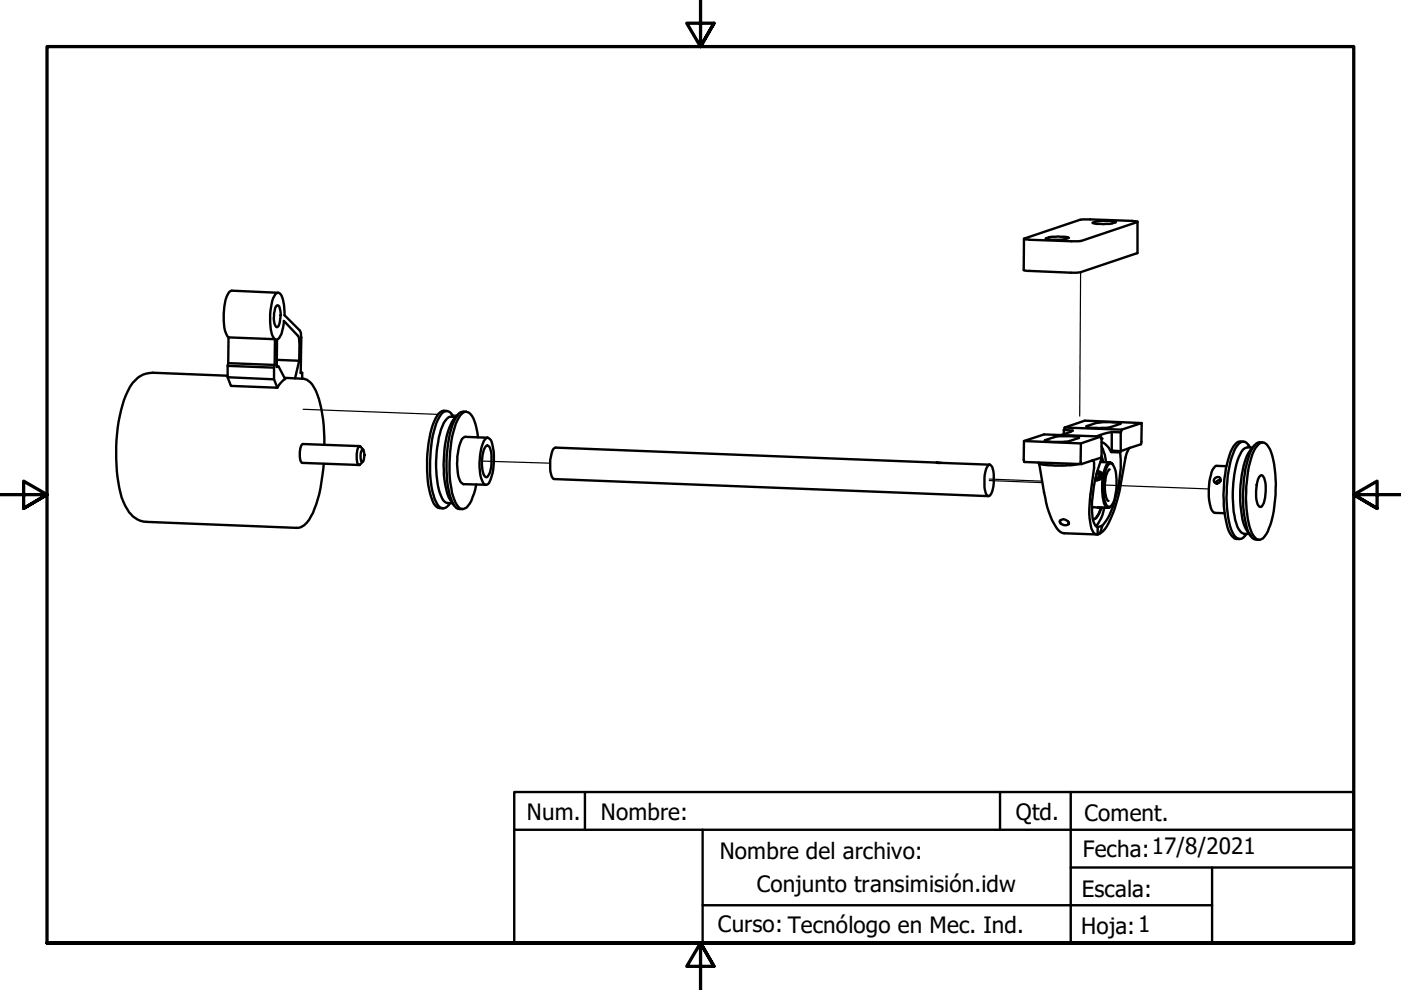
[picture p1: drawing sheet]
<svg xmlns="http://www.w3.org/2000/svg" width="297mm" height="210mm" viewBox="0 0 297 210" stroke-linecap="round" stroke-linejoin="round" font-family="sans-serif">
<!-- layer: Tweak Trail (ISO) -->
<path d="M229.1 57.7l-.2 30.5M64.3 86.8l28.5 1.1M95.9 88h1.1M102.2 97.8l14.4 .4M209.7 101.9l11.3 .4M209.7 101.6l11.3 .4M234.3 102.8l22 .9" fill="none" stroke="#000" stroke-width=".25"/>
<!-- layer: Visible (ISO) -->
<g fill="none" stroke="#000" stroke-width=".51">
<path d="M217.1 50.6l11.9-4 2.1-.1 10.1 .5-12 4.1-2.1 .1-8.9-.4zM221.7 50.6a8.3 8.3 0 0 1 4.9-.1 9.9 9.9 0 0 1-4.9 .1zM231.6 47.2a9.9 9.9 0 0 1 5-.1 8.3 8.3 0 0 1-5 .1zM241.2 47l-.1 6.7-12.1 4.1h-1.9l-10-.5v-6.7M48.3 79.7l-15.9-.7a5.7 5.7 0 0 0-5.3 3.9 34.7 34.7 0 0 0-2.2 18.1 14 14 0 0 0 2.8 8l.4 .4a4.7 4.7 0 0 0 3 1.3l31.8 1.2a3.5 3.5 0 0 0 3-2.4 26.4 26.4 0 0 0 2.6-9.8l.1-1.4M48.3 80l9.8 .4M48.3 77.6l9.8 .3M48.4 77l9.8 .4M48.5 71.5l-.2 8.5 .7 1.8 9.8 .4M48.5 71.5l9.8 .4M58.3 71.9a6.2 6.2 0 0 1-1-4.4 10.3 10.3 0 0 1 1.1-5.1 .77 .77 0 0 1 .8-.3 .77 .77 0 0 1 .6 .7l.4 1.8 .1 2.2 3.3 3.3 .2 .4 .1 1-.1 7.6 .3-.1-.1 1.3M58.3 71.9l-.2 8.5 .7 1.8"/>
<path d="M58.7 77.7h.4M58.7 76.3l4.7 .2 .1-3.8-.2-1.3-3.1-3.4-.5 2.8a1.83 1.83 0 0 1-1 1.2v5.8l.4-.1 1.4 2.7-.9 .7-.8 1.1M58.7 64.7h.2a3.5 3.5 0 0 1 .5 3.2l-.1 .5a1.07 1.07 0 0 1-.6 1l-.2-.1a4.7 4.7 0 0 1 .1-4.4zM59 62.1l-9.9-.5a2.34 2.34 0 0 0-1.3 2 14.9 14.9 0 0 0 .1 7l.6 .9M63.4 76.5l-.9 3.7M63.8 79h.3M60.3 80.1l3.8 .2a3.1 3.1 0 0 1 2.5 1.9 25.6 25.6 0 0 1 2.2 12.1M76.3 94.6l-12.1-.5a2.95 2.95 0 0 0-.6 2.7l.1 .8 .4 .5 12 .5M76.7 95.4l.1-.1a1.77 1.77 0 0 1 .4 2l-.4 .7a1.58 1.58 0 0 1-.3-1.7zM77 95.3l-.7-.7a1.67 1.67 0 0 0-.7 1.7l.1 1.5a.72 .72 0 0 0 .5 .8l.7-.7M94.7 87.2a2.02 2.02 0 0 0-2.3 1.4 26.5 26.5 0 0 0-.7 17.5 2.03 2.03 0 0 0 2.2 1.7M96.1 88.4a1.75 1.75 0 0 0-1.6-1.2 3.8 3.8 0 0 0-2 2.5 28.9 28.9 0 0 0-.4 16.1l.4 .6a1.48 1.48 0 0 0 2.2 1.1l.7-.8"/>
<path d="M96.7 88.4h-1.1a2.61 2.61 0 0 0-1.8 2 23.6 23.6 0 0 0-.3 14.7 2.02 2.02 0 0 0 2.4 1.6M97 88a10.5 10.5 0 0 0-2.6 6.3 22.3 22.3 0 0 0 .8 11.3l1.1 1.6M98.9 87.3a2 2 0 0 0-2.4 1.5 26 26 0 0 0-1.7 13.2 10.5 10.5 0 0 0 1.9 5.7l.3 .2h1M101.3 92.7l-.5-2.7a3 3 0 0 0-2.1-2.7 3.6 3.6 0 0 0-2.1 2.5 30 30 0 0 0-.5 15.5l.5 1.3a1.82 1.82 0 0 0 1.6 1.3 3.4 3.4 0 0 0 2-2.5l.8-2.7M102.9 93.1l.2-.2a1.24 1.24 0 0 1 1.3 1.4 13.4 13.4 0 0 1-.7 8.1 .74 .74 0 0 1-.8 .4 .74 .74 0 0 1-.6-.7 11.9 11.9 0 0 1 .6-9zM102.9 94.7l.4-.2a.9 .9 0 0 1 .7 .9 8.3 8.3 0 0 1-.5 5.5l-.4 .3a2.05 2.05 0 0 1-.9-2 7.4 7.4 0 0 1 .7-4.5zM103.4 92.8l-4.8-.2a1.69 1.69 0 0 0-1.1 1.5 12.3 12.3 0 0 0 .1 8l.6 .6 4.8 .1M198.6 98.1l-80.8-3.2a1.33 1.33 0 0 0-.9 1.5 6.9 6.9 0 0 0 .4 5.1l92.2 3.7M199.5 98.1h-.9l11.3 .4M209.6 98.6a.58 .58 0 0 1 .8 .4 9 9 0 0 1-.4 5.9l-.2 .2a.58 .58 0 0 1-.8-.4 9.1 9.1 0 0 1 .4-5.9zM217.1 93.5l12.1 .5M220.2 98.1v.1a11.1 11.1 0 0 0 4.8 .5h2l1.7-.3"/>
<path d="M220.3 98.3l1.1 6.1a17.1 17.1 0 0 0 3.1 8.1l.7 .5 .4 .1 7 .2M221.5 93.4l2.6-.8 2-.1a3.9 3.9 0 0 1 2.7 .3l-2.6 .8-3.1 .1-1.2-.1zM225.6 91.2l1.9 .1-2.5 .9M225.6 91.2v.9M225.7 90.6l-.1 .6M225.7 90.6l12.1 .5M230.3 90.4l2-.7 1.5-.2 2.7 .1 1.1 .2-2.3 .8-1.7 .1a6.2 6.2 0 0 1-3.3-.3zM231.6 97.6l2-.6a28.2 28.2 0 0 0-1.8 13.4 1.69 1.69 0 0 0 .9 1.3l.1 1.6M232.7 100a.93 .93 0 0 1 .8 1.1 .93 .93 0 0 1-1.3 .7M232.7 99.9a.98 .98 0 0 1 1 1.1 .98 .98 0 0 1-1.3 .8h-.2M233.3 98h2M233.4 92.6l-12-.5-4.3 1.4-.1 4 .2 .5 12 .4"/>
<path d="M233.4 92.6l.2 .4v4M233.4 92.6l-4.2 1.4v4.3l2.4-.7M233.6 96.7l.3 1.3M233.6 93.8a3.3 3.3 0 0 1 2 2.1M233.6 94.7l.7 1.7 .2 1.6M233.6 96.9l.2 1.1M235.2 98.3h.3a.98 .98 0 0 1 .8 .9 11.5 11.5 0 0 1-.5 7.7 .66 .66 0 0 1-1 .4 7.6 7.6 0 0 1-.9-4.7 6.4 6.4 0 0 1 1.3-4.3zM235.3 99.5h-.2a7.3 7.3 0 0 0-.7 5.5 1.37 1.37 0 0 0 .6 1.2M235.7 91.6l-3.3 1M235.7 91.6v3.9l-.1 .4h1.9M235.7 95.5l1.9 .2-.1 .2M235.7 91.6l1.9 .1"/>
<path d="M236 98.5a.72 .72 0 0 0-.8-.5 .72 .72 0 0 0-.6 .6 12.4 12.4 0 0 0-.3 8.5 .72 .72 0 0 0 .6 .6 .72 .72 0 0 0 .7-.4M237.5 95.9a25.4 25.4 0 0 1-3.1 14.6 2.99 2.99 0 0 0-1 2l-.3 .7M237.6 91.7v4l1.9-.7M237.8 91.1l-.2 .6M237.8 91.1l4.3-1.4-.1 4.3-.1 .2-2.4 .8M239.5 95l-.6 1-.3 1a59.7 59.7 0 0 1-1.7 9.1 17.5 17.5 0 0 1-3 6.5l-1 .7a.93 .93 0 0 1-1.3-.7 13.4 13.4 0 0 1-.5-6.6l.9-6.8v-1.2l-.2-.4h-.2M242.1 89.7l-12.1-.5-4.3 1.4M260 98.8h-2a1.51 1.51 0 0 0-1.1 1.4 13.4 13.4 0 0 0 0 8l.5 .5h.2l2.1 .1M263.6 93.6a2 2 0 0 0-2.4 1.6 27.4 27.4 0 0 0-.7 17.4l.4 .6a1.87 1.87 0 0 0 1.9 1.1M265 94.8a1.94 1.94 0 0 0-1.6-1.2 3.8 3.8 0 0 0-2 2.6 28.9 28.9 0 0 0-.4 16.1 2.32 2.32 0 0 0 2 2 2.26 2.26 0 0 0 1.4-1.1M265.6 94.9a2.01 2.01 0 0 0-2.6 1.4 24.4 24.4 0 0 0-1.4 12.2l.3 1.7 .7 1.9a1.87 1.87 0 0 0 2.3 1.1M265.9 94.5a10.5 10.5 0 0 0-2.6 6.2 24.2 24.2 0 0 0 .5 10.8l1.4 2.1"/>
<path d="M266.9 94.1a1.23 1.23 0 0 1 2 .6 17.7 17.7 0 0 1 1.5 9.1 20.5 20.5 0 0 1-1.9 9.5 1.55 1.55 0 0 1-2.1 1 8.4 8.4 0 0 1-2-5.4 28.7 28.7 0 0 1 1.5-13.4zM267.7 93.8a2.02 2.02 0 0 0-2.3 1.5 27.6 27.6 0 0 0-.7 17.5 2.15 2.15 0 0 0 2.3 1.7M224.8 110.4l-.1 .3 .3 .4M224.9 110.3a1.23 1.23 0 0 1 1.7 .7 1.15 1.15 0 0 1-1.9-.5zM226.4 110.5l.2 .6M231.5 107.4l.2 .1 3.2 .2M232.5 100.5l.5 .1M232.5 100.4h.4l.2 .5-.3 .4h-.5M232.6 100.1a.73 .73 0 0 1 .8 .8 .73 .73 0 0 1-.9 .7h-.3M233 107.6l1.4 .1M233.4 107.7l-.5 1.4-.5 .7-.4 .3M233.6 107.7l-.6 1.2a1.62 1.62 0 0 1-1.3 1.2"/>
<path d="M233.7 111.4l-1 .4M234.1 107.7l-.6 2.1-1.2 1.7M257.5 101.5a.71 .71 0 0 1 1.2-.2 .71 .71 0 0 1-.4 1.2 .63 .63 0 0 1-.8-.2 .63 .63 0 0 1 0-.8zM258.7 101.8l.1 .2M258.8 101.8a.81 .81 0 0 0-1 .7M267.3 100.8h.4a6.8 6.8 0 0 1 .4 5.3l-.1 .5a.84 .84 0 0 1-1 .8 5.1 5.1 0 0 1-.6-4l.3-1.7z"/>
</g>
<g fill="#000">
<circle cx="228.7" cy="98.4" r=".25"/>
<circle cx="233.6" cy="93" r=".25"/>
<circle cx="233" cy="107.6" r=".25"/>
</g>
<!-- layer: Border (ISO) -->
<path d="M148.5 -.1v10l-2.9-5h5.8l-2.9 5 2.9-5M0 104.9h10l-5-2.9v5.8l5-2.9-5 2.9M297 104.9h-10l5-2.9v5.8l-5-2.9 5 2.9M10 199.9v-190h277v190h-277h277M151.4 204.9l-2.9-5 2.9 5h-5.8l2.9-5v10" fill="none" stroke="#000" stroke-width=".7"/>
<!-- layer: Title (ISO) -->
<path d="M109 167.9h178v32h-178zM109 175.9h178M124 167.9v8M149 175.9v24M212 167.9v8M227 167.9v32M149 191.9h108M227 183.9h60M257 183.9v16" fill="none" stroke="#000" stroke-width=".51"/>
<g font-size="4.8">
<text x="111.7" y="173.8">Num.</text>
<text x="127.4" y="174">Nombre:</text>
<text x="215.4" y="174">Qtd.</text>
<text x="229.9" y="174">Coment.</text>
<text x="152.6" y="182">Nombre del archivo:</text>
<text x="229.6" y="181.6">Fecha:17/8/2021</text>
<text x="160.5" y="189.2">Conjunto transimisión.idw</text>
<text x="229.4" y="190.2">Escala:</text>
<text x="152.2" y="197.6">Curso: Tecnólogo en Mec. Ind.</text>
<text x="229.2" y="198">Hoja:1</text>
</g>
</svg>
